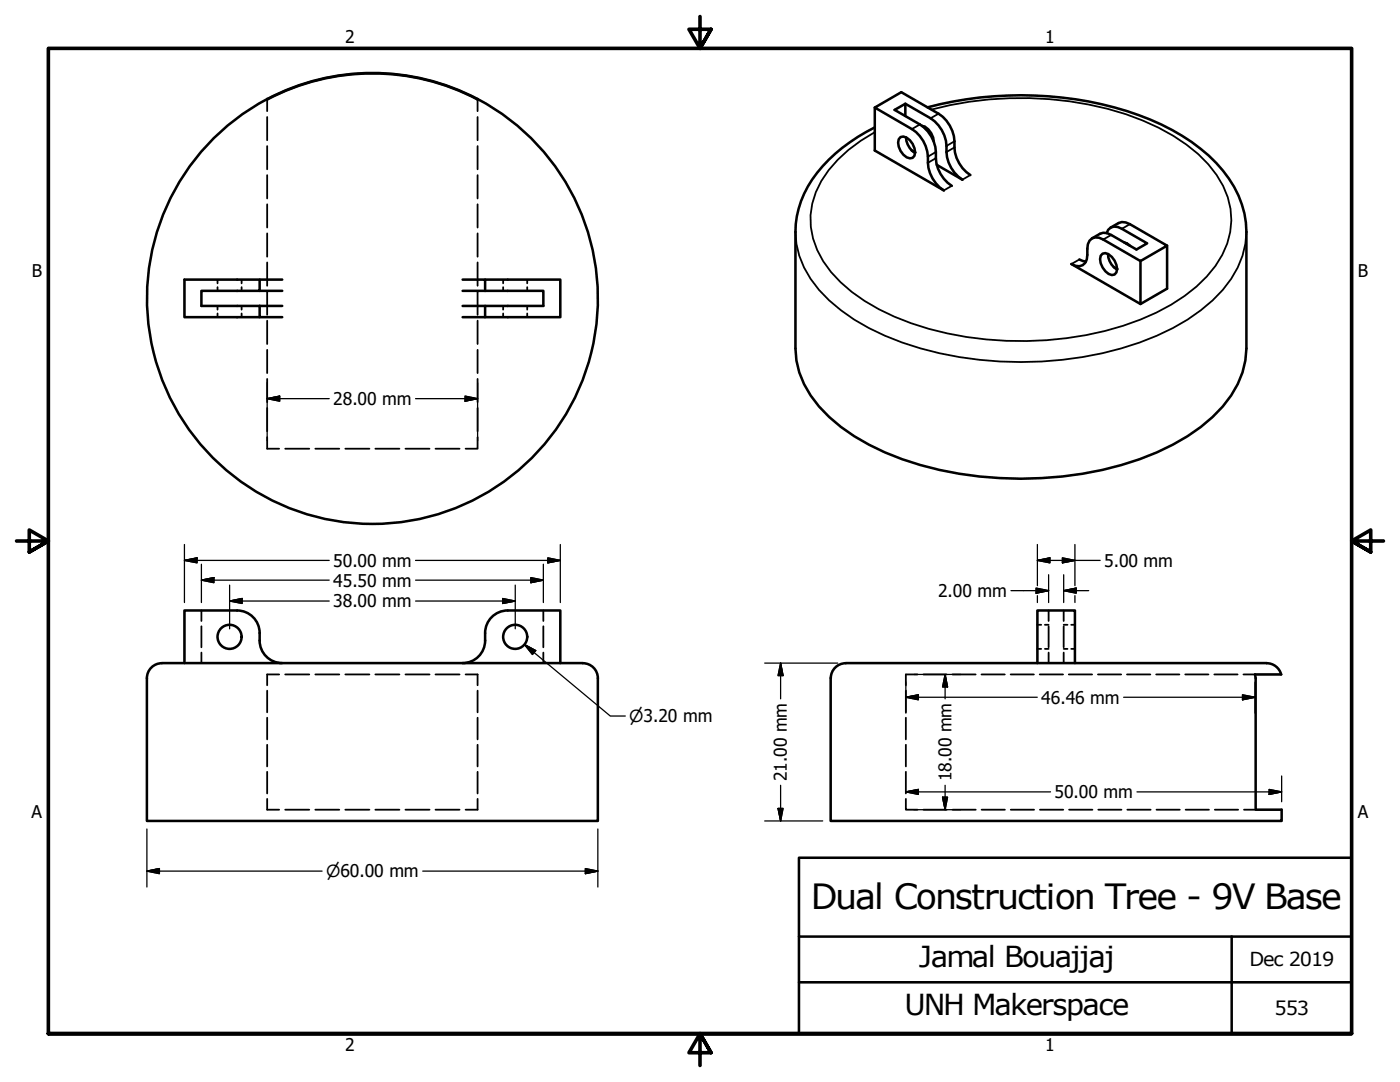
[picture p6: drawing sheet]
<svg xmlns="http://www.w3.org/2000/svg" width="279mm" height="216mm" viewBox="0 0 279 216" stroke-linecap="round" stroke-linejoin="round" font-family="sans-serif">
<!-- layer: Visible (ANSI) -->
<g fill="none" stroke="#000" stroke-width=".51">
<path d="M53.3 19.7v.2a44.9 44.9 0 0 1 42 0M95.3 19.7v.2M174.6 21.5v8.5l13.8 8a7.1 7.1 0 0 1-3.2-6.7 7 7 0 0 0-3.2-5.5l-7.4-4.3 5.3-3.1 7.4 4.3a7.1 7.1 0 0 1 3.2 6.7 7 7 0 0 0 3.2 5.5M179.7 27.3a2.16 2.16 0 0 1 2.4 1.4 2.15 2.15 0 0 1 0 2.8 2.1 2.1 0 0 1-2.4-1.4 2.15 2.15 0 0 1 0-2.8zM180.7 23.2v-2.5l-2.2 1.2 5.1 2.9a7.1 7.1 0 0 1 3.2 6.8 7 7 0 0 0 3.1 5.5M180.7 20.7l5 2.9a7.1 7.1 0 0 1 3.2 6.7 7 7 0 0 0 3.2 5.6l-5.2-3M180.8 27.4a3.8 3.8 0 0 0 1.8 3.1M181.9 30l.7 .4M184 25.1a3.3 3.3 0 0 1 2.4 3.2M184.6 25.3v.2M185.1 21.4a72 72 0 0 1 44.5 2.5 35.5 35.5 0 0 1 15.7 11.7 18.9 18.9 0 0 1 3.5 10.7v23.2a19 19 0 0 1-6.8 13.7 44.9 44.9 0 0 1-18.2 9.6 74.5 74.5 0 0 1-43.8-1.2 39.2 39.2 0 0 1-16.6-10.5 18.1 18.1 0 0 1-4.7-11.6v-23.2a20.2 20.2 0 0 1 6.7-14.4 36.8 36.8 0 0 1 9.2-6.5M51.8 55.8h-15v7.5h15"/>
<path d="M51.8 58h4.5M56.3 55.8h-4.5v2.2h-11.6v3h16.1M92.3 55.8h4.5v2.2M92.3 58h16.1v3h-11.6M96.8 55.8h15v7.5h-15v-2.3h-4.5M215.4 51.8l1.3 .4M220 50.6a2.14 2.14 0 0 1 2.4 1.4 2.09 2.09 0 0 1 0 2.8 2.11 2.11 0 0 1-2.4-1.4 2.09 2.09 0 0 1 0-2.8zM220.9 46.5a1.83 1.83 0 0 1 3-.8l5 2.9-2.1 1.2-5.9-3.3-.7-.1-.7 .3-1.6 .9M221.1 50.7a3.7 3.7 0 0 0 1.8 3.1M221.6 45.4l1.6-.9 .7-.2 .8 .1 .8 .3 7.4 4.3-5.3 3.1-7.4-4.3a1.93 1.93 0 0 0-2.3-.2 1.93 1.93 0 0 0-.9 2v1.3a1.93 1.93 0 0 1-.9 2 1.93 1.93 0 0 1-2.3-.2l13.8 8 5.3-3.1v-8.6M222.2 53.3l.7 .4M224.4 48.4l.6 .2 .6 .5"/>
<path d="M224.9 48.5v.2M227.6 52.1v8.6M51.8 61v2.3h4.5M92.3 63.3h4.5M30 133.5a3.1 3.1 0 0 1 2.3-1.2h84a2.99 2.99 0 0 1 3 3v28.5h-90v-28.5l.1-.7zM47.3 121.8a4.5 4.5 0 0 1 4.5 4.5 5.2 5.2 0 0 0 1.6 5 4.5 4.5 0 0 0 2.9 1M47.3 121.8h-10.5v10.5M111.8 132.3v-10.5h-10.5a4.5 4.5 0 0 0-4.5 4.5 5.2 5.2 0 0 1-1.6 5 4.5 4.5 0 0 1-2.9 1M166.5 133.5a3.1 3.1 0 0 1 2.3-1.2h84a3 3 0 0 1 2.9 2.3h-5.2l.1 .7v26.3h5.2v2.2h-90v-28.5l.1-.7zM207 132.3v-10.5h7.5v10.5"/>
<circle cx="74.3" cy="59.6" r="45"/>
<circle cx="45.8" cy="127.1" r="2.4"/>
<circle cx="102.8" cy="127.1" r="2.4"/>
</g>
<!-- layer: Hidden (ANSI) -->
<g fill="none" stroke="#000" stroke-width=".36">
<path d="M53.3 19.9v2.3M95.3 19.9v2.3M53.3 23.3v4.7M53.3 29.1v4.7M53.3 34.9v4.7M95.3 23.3v4.7M95.3 29.1v4.7M95.3 34.9v4.7M43.4 55.8v.7M43.4 57.3v.7M48.2 55.8v.7M48.2 57.3v.7"/>
<path d="M53.3 40.8v4.6M53.3 46.6v4.6M53.3 52.4v4.6M53.3 58.2v4.6M95.3 40.8v4.6M95.3 46.6v4.6M95.3 52.4v4.6M95.3 58.2v4.6M100.4 55.8v.7M100.4 57.3v.7M105.2 55.8v.7M105.2 57.3v.7"/>
<path d="M43.4 61v.8M43.4 62.5v.8M48.2 61v.8M48.2 62.5v.8M53.3 64v4.6M53.3 69.8v4.6M53.3 75.6v4.6M95.3 64v4.6M95.3 69.8v4.6M95.3 75.6v4.6M100.4 61v.8M100.4 62.5v.8"/>
<path d="M105.2 61v.8M105.2 62.5v.8M53.3 81.4v4.7M53.3 87.2v2.3h2.4M56.9 89.5h4.8M62.9 89.5h4.8M68.9 89.5h4.8M74.9 89.5h4.8M80.9 89.5h4.8M86.9 89.5h4.8M95.3 87.2v2.3h-2.4M95.3 81.4v4.7"/>
<path d="M40.2 121.8v2.1M40.2 125v4.2M40.2 130.2v2.1M53.3 137.8v4.3M55.7 134.6h-2.4v2.1M56.9 134.6h4.8M62.9 134.6h4.8M68.9 134.6h4.8M74.9 134.6h4.8M80.9 134.6h4.8M86.9 134.6h4.8M92.9 134.6h2.4v2.1"/>
<path d="M95.3 137.8v4.3M108.4 121.8v2.1M108.4 125v4.2M108.4 130.2v2.1M180.8 137.8v4.3M183.1 134.6h-2.3v2.1M184.3 134.6h4.6M190.1 134.6h4.6M195.9 134.6h4.6M201.7 134.6h4.6M207 129.5h.8M207 124.7h.8"/>
<path d="M207.5 134.6h4.7M208.5 129.5h.8M208.5 124.7h.8M209.3 121.8v2.1M209.3 125v4.2M209.3 130.2v2.1M212.3 121.8v2.1M212.3 125v4.2M212.3 130.2v2.1M212.3 129.5h.7M212.3 124.7h.7M213.3 134.6h4.7"/>
<path d="M213.8 129.5h.7M213.8 124.7h.7M219.1 134.6h4.7M224.9 134.6h4.7M230.7 134.6h4.7M236.5 134.6h4.7M242.3 134.6h4.7M248.2 134.6h2.3M53.3 143.2v4.3M53.3 148.6v4.3M53.3 154v4.3M53.3 159.4v2.2h2.4"/>
<path d="M95.3 143.2v4.3M95.3 148.6v4.3M95.3 154v4.3M95.3 159.4v2.2h-2.4M180.8 159.4v2.2h2.3M180.8 143.2v4.3M180.8 148.6v4.3M180.8 154v4.3M56.9 161.6h4.8M62.9 161.6h4.8M68.9 161.6h4.8M74.9 161.6h4.8"/>
<path d="M80.9 161.6h4.8M86.9 161.6h4.8M184.3 161.6h4.6M190.1 161.6h4.6M195.9 161.6h4.7M201.7 161.6h4.7M207.5 161.6h4.7M213.4 161.6h4.6M219.2 161.6h4.6M225 161.6h4.6M230.8 161.6h4.7M236.6 161.6h4.7"/>
<path d="M242.4 161.6h4.7M248.3 161.6h2.3"/>
</g>
<!-- layer: Visible Narrow (ANSI) -->
<g fill="none" stroke="#000" stroke-width=".36">
<path d="M183.6 24.8l-1.6 1M185.9 21.9a68.9 68.9 0 0 1 42.1 2.1 32.7 32.7 0 0 1 14.8 10.9 15 15 0 0 1-.2 18.2 33.3 33.3 0 0 1-15 10.7 68.2 68.2 0 0 1-49.1-.6 31 31 0 0 1-14.2-11.1 15 15 0 0 1 1.1-18.1 29.5 29.5 0 0 1 9.2-7.6M186.8 31.6l-1.6 .9M186.8 30.3l-1.6 1M187.3 22.7l-1.6 .9M189.9 37.1l-1.5 .9M190.5 28.2l-1.6 .9M190.5 29.4l-1.6 .9M193.7 34.9l-1.6 1M158.7 46.3a18.8 18.8 0 0 0 6.8 13.6 44.6 44.6 0 0 0 18.2 9.6 73.3 73.3 0 0 0 47.2-2.5 34 34 0 0 0 14.8-11.4 17.1 17.1 0 0 0 3.1-9.3M215.4 51.8l-1.6 .9M221.8 46.9l-1.6 .9"/>
<path d="M225.5 44.7l-1.6 1"/>
</g>
<!-- layer: Border (ANSI) -->
<path d="M139.7 3.3v6.4l-2.2-3.9h4.4l-2.2 3.9 2.2-3.9M3.3 107.9h6.4l-3.9-2.2v4.5l3.9-2.3-3.9 2.3M276.1 107.9h-6.4l3.9-2.2v4.5l-3.9-2.3 3.9 2.3M9.7 206.2v-196.5h260v196.5h-260h260M141.9 210.1l-2.2-3.9 2.2 3.9h-4.4l2.2-3.9v6.4" fill="none" stroke="#000" stroke-width=".72"/>
<!-- layer: Title (ANSI) -->
<path d="M159.4 171.2h110.3v35h-110.3zM159.4 196h110.3M159.4 186.9h110.3M245.8 186.9v19.3" fill="none" stroke="#000" stroke-width=".51"/>
<!-- layer: Dimension (ANSI) -->
<g fill="none" stroke="#000" stroke-width=".25">
<path d="M53.3 79.5l2.5-.5v1.1zM53.3 79.5h12.4M53.3 76.4v11.5M82.9 79.5h12.4M92.8 79l2.5 .5-2.5 .6zM95.3 76.4v11.5M36.8 111.8l2.5-.5v1zM36.8 111.8h28.9M36.8 108.6v11.6M40.2 115.8l2.5-.5v1zM40.2 115.8h25.5M40.2 112.6v7.6"/>
<path d="M45.8 119.9l2.5-.5v1zM45.8 119.9h19.9M45.8 116.8v8.7M82.9 111.8h28.9M82.9 115.8h25.5M82.9 119.9h19.9M100.3 119.4l2.5 .5-2.5 .5zM102.8 116.8v8.7M105.9 115.3l2.5 .5-2.5 .5zM108.4 112.6v7.6M109.3 111.3l2.5 .5-2.5 .5zM111.8 108.6v11.6"/>
<path d="M201.8 117.9h7.5M206.8 117.3l2.5 .6-2.5 .5zM207 111.8l2.5-.5v1zM207 111.8h12.6M207 108.6v8.3M207 118.9v1.3M209.3 114.7v5.5M212 111.3l2.5 .5-2.5 .5zM212.3 117.9l2.5-.6v1.1zM212.3 117.9h5M212.3 114.7v5.5M214.5 108.6v8.3"/>
<path d="M214.5 118.9v1.3M104.7 128.6l2.2 1.2-.6 .8zM104.7 128.6l17.1 14.3h3M152.6 132.3h14.6M155.8 132.3l.5 2.5h-1zM155.8 132.3v7.1M180.8 139.1l2.5-.5v1zM180.8 139.1h26.2M180.8 136.2v6.1M182.4 134.6h9.4M188.6 134.6l.5 2.5h-1zM188.6 134.6v4.8"/>
<path d="M224.2 139.1h26.3M248 138.6l2.5 .5-2.5 .5zM250.5 136.2v6.1M155.8 156.7v7.1M180.8 158l2.5-.5v1zM180.8 158h28.9M188.1 159.1h1l-.5 2.5zM188.6 156.7v4.9M226.9 158h28.9M253.3 157.5l2.5 .5-2.5 .5zM255.8 154.8v5.2M29.3 173.8l2.5-.5v1z"/>
<path d="M29.3 173.8h35M29.3 165.4v11.6M84.4 173.8h34.9M116.8 173.3l2.5 .5-2.5 .5zM119.3 165.4v11.6M152.6 163.8h11.6M155.3 161.3h1l-.5 2.5zM182.4 161.6h9.4"/>
</g>
<g fill="#000" stroke="#000" stroke-width=".25">
<path d="M53.3 79.5l2.5-.5zM53.3 79.5l2.5-.5v1.1zM92.8 80.1l2.5-.6zM92.8 79l2.5 .5-2.5 .6zM36.8 111.8l2.5-.5zM36.8 111.8l2.5-.5v1zM40.2 115.8l2.5-.5zM40.2 115.8l2.5-.5v1zM45.8 119.9l2.5-.5zM45.8 119.9l2.5-.5v1zM105.9 116.3l2.5-.5zM105.9 115.3l2.5 .5-2.5 .5z"/>
<path d="M109.3 112.3l2.5-.5zM109.3 111.3l2.5 .5-2.5 .5zM206.8 118.4l2.5-.5zM206.8 117.3l2.5 .6-2.5 .5zM207 111.8l2.5-.5zM207 111.8l2.5-.5v1zM212 112.3l2.5-.5zM212 111.3l2.5 .5-2.5 .5zM212.3 117.9l2.5-.6zM212.3 117.9l2.5-.6v1.1zM100.3 120.4l2.5-.5zM100.3 119.4l2.5 .5-2.5 .5z"/>
<path d="M104.7 128.6l2.2 1.2zM104.7 128.6l2.2 1.2-.6 .8zM155.8 132.3l.5 2.5zM155.8 132.3l.5 2.5h-1zM180.8 139.1l2.5-.5zM180.8 139.1l2.5-.5v1zM188.6 134.6l.5 2.5zM188.6 134.6l.5 2.5h-1zM248 139.6l2.5-.5zM248 138.6l2.5 .5-2.5 .5zM180.8 158l2.5-.5zM180.8 158l2.5-.5v1z"/>
<path d="M188.1 159.1l.5 2.5zM188.1 159.1h1l-.5 2.5zM253.3 158.5l2.5-.5zM253.3 157.5l2.5 .5-2.5 .5zM29.3 173.8l2.5-.5zM29.3 173.8l2.5-.5v1zM116.8 174.3l2.5-.5zM116.8 173.3l2.5 .5-2.5 .5zM155.3 161.3l.5 2.5zM155.3 161.3h1l-.5 2.5z"/>
</g>
<text font-size="6.9" x="161.8" y="181.3">Dual Construction Tree - 9V Base</text>
<g font-size="5.8">
<text x="183.3" y="192.9">Jamal Bouajjaj</text>
<text x="180.5" y="202.5">UNH Makerspace</text>
</g>
<g font-size="3.9">
<text x="249.4" y="192.8">Dec 2019</text>
<text x="254.4" y="202.6">553</text>
</g>
<g font-size="3.5">
<text x="68.9" y="8.6">2</text>
<text x="208.6" y="8.6">1</text>
<text x="6.3" y="55.2">B</text>
<text x="271" y="55.2">B</text>
<text x="66.5" y="80.8">28.00 mm</text>
<text x="66.5" y="113.1">50.00 mm</text>
<text x="220.4" y="113.1">5.00 mm</text>
<text x="66.5" y="117">45.50 mm</text>
<text x="187.2" y="119.1">2.00 mm</text>
<text x="66.5" y="121.2">38.00 mm</text>
<text x="207.8" y="140.4">46.46 mm</text>
<text x="157.1" y="155.9" transform="rotate(-90 157.1 155.9)">21.00 mm</text>
<text x="189.9" y="155.9" transform="rotate(-90 189.9 155.9)">18.00 mm</text>
<text x="210.5" y="159.3">50.00 mm</text>
<text x="6.3" y="163.2">A</text>
<text x="271" y="163.2">A</text>
<text x="68.9" y="209.8">2</text>
<text x="208.6" y="209.8">1</text>
</g>
<g font-size="3.3">
<text x="125.6" y="144.1">⌀3.20 mm</text>
<text x="65.1" y="175">⌀60.00 mm</text>
</g>
</svg>
